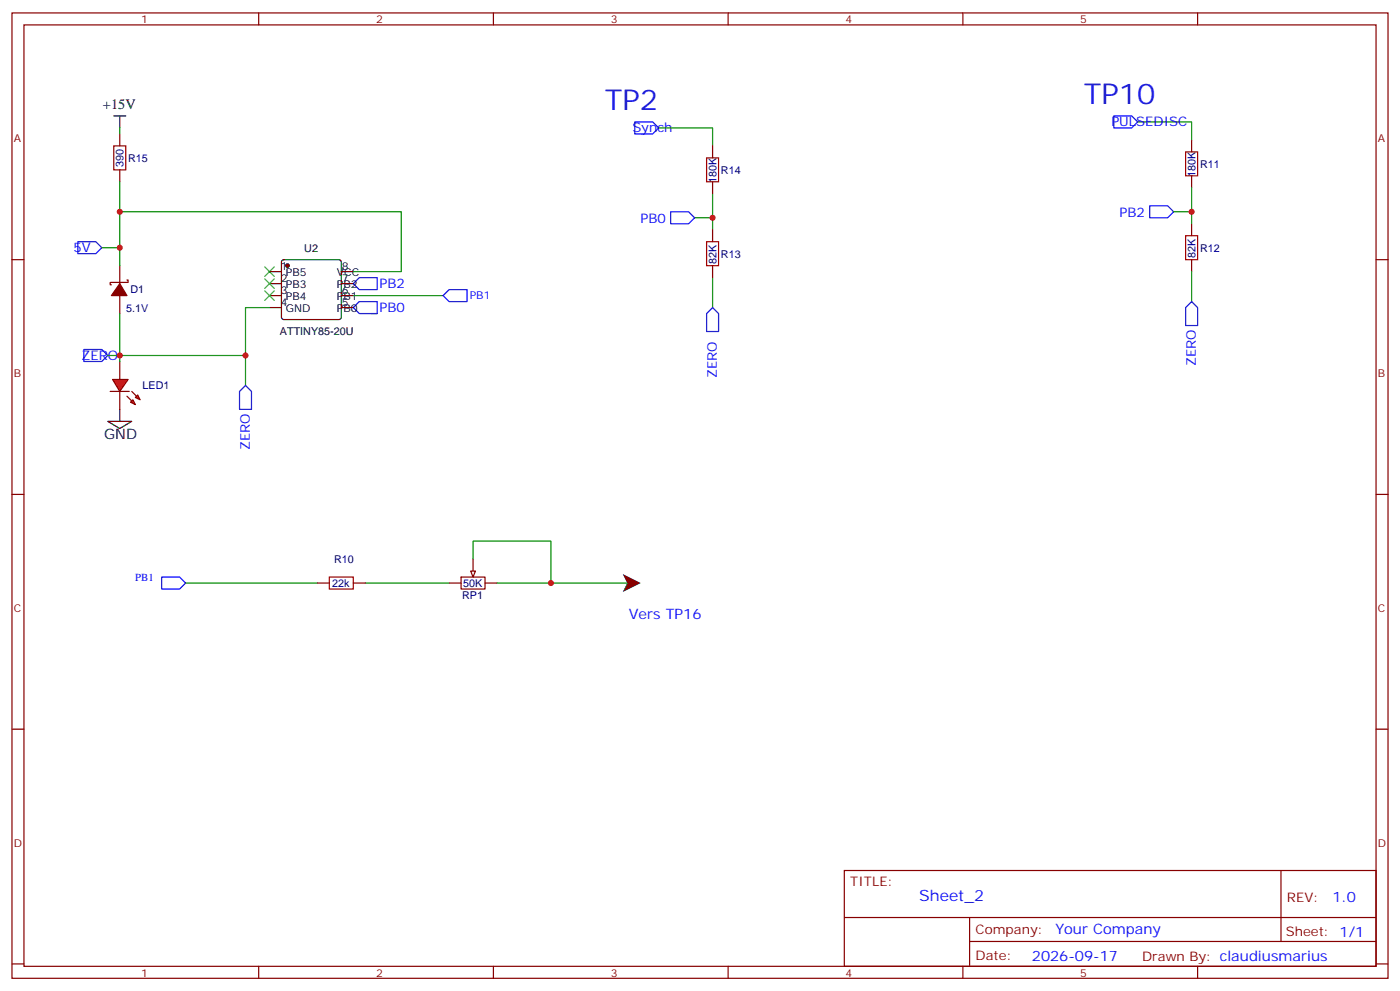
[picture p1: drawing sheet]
<svg xmlns="http://www.w3.org/2000/svg" width="412mm" height="292mm" viewBox="0 0 412 292" stroke-linecap="round" stroke-linejoin="round" font-family="sans-serif">
<g fill="none" stroke="#870000" stroke-width=".35">
<path d="M3.5 3.8h405.4v284.3h-405.4zM7.1 7.3h398.2v277.3h-398.2zM76.2 3.8v3.5M145.3 3.8v3.5M214.5 3.8v3.5M283.6 3.8v3.5M352.8 3.8v3.5M209.9 43v3.5M209.9 53.6v3.5M351 41.2v3.5M351 51.8v3.5M3.5 76.5h3.6"/>
<path d="M209.9 67.7v3.5M209.9 78.2v3.6M351 65.9v3.5M351 76.5v3.5M405.3 76.5h3.6M3.5 145.6h3.6M405.3 145.6h3.6M93.5 171.7h3.5M104.1 171.7h3.5M3.5 214.8h3.6M405.3 214.8h3.6M248.7 256.4h156.6v28.2h-156.6z"/>
<path d="M377.3 256.4v20.9M248.7 270.2h156.5M285.6 277.3h119.6M285.6 270.2v14.2M3.5 283.9h3.6M76.2 284.6v3.5M145.3 284.6v3.5M214.5 284.6v3.5M283.6 284.6v3.5M352.8 284.6v3.5M405.3 283.9h3.6"/>
</g>
<g fill="none" stroke="#008700" stroke-width=".35">
<path d="M194 37.7h15.9v5.3M335.1 35.9h15.9v5.3M209.9 57.1v10.6M351 55.3v10.6M118.2 62.4v17.6h-14.1M204.6 64.1h5.3M345.7 62.4h5.3M79.4 90.6h-7.1v22.9M104.1 87.1h26.4M109.4 92.4h1.7M209.9 81.8v8.8M351 80v8.8"/>
<path d="M54.7 171.7h38.8M107.6 171.7h24.7M146.4 171.7h38.8"/>
</g>
<path d="M183.4 169.1l5.3 2.6-5.3 2.7 1.4-2.7z" fill="#000"/>
<path d="M187 35.9h5.3l1.7 1.8-1.7 1.7h-5.3zM328.1 34.1h5.3l1.7 1.8-1.7 1.8h-5.3zM197.6 62.4h5.2l1.8 1.7-1.8 1.8h-5.2zM338.7 60.6h5.3l1.7 1.8-1.7 1.7h-5.3zM104.1 83.5l1.7-1.7h5.3v3.5h-5.3zM104.1 90.6l1.7-1.8h5.3v3.6h-5.3zM47.6 170h5.3l1.8 1.7-1.8 1.8h-5.3z" fill="none" stroke="#00f" stroke-width=".35"/>
<path d="M208.1 46.5h3.6v7.1h-3.6zM349.2 44.7h3.6v7.1h-3.6zM208.1 71.2h3.6v7h-3.6zM349.2 69.4h3.6v7.1h-3.6zM97 170h7.1v3.5h-7.1z" fill="none" stroke="#a10000" stroke-width=".35"/>
<path d="M78 78.6l2.8 2.8M80.8 78.6l-2.8 2.8" fill="none" stroke="#3c3" stroke-width=".35"/>
<path d="M83.1 76.7l.5-.2h16.2l.5 .2 .2 .5v16.2l-.2 .5-.5 .2h-16.2l-.5-.2-.2-.5v-16.2z" fill="none" stroke="#000" stroke-width=".35"/>
<circle cx="84.7" cy="78.2" r=".53" fill="#870000" stroke="#000" stroke-width=".35"/>
<path d="M33.5 34.1h3.5M35.3 34.1v3.6M79.4 80h3.5M79.4 83.5h3.5M79.4 87.1h3.5M79.4 90.6h3.5M100.5 80h3.6M100.5 83.5h3.6M100.5 87.1h3.6M100.5 90.6h3.6" fill="none" stroke="#000" stroke-width=".35"/>
<path d="M33.5 43h3.5v7h-3.5z" fill="none" stroke="#a10000" stroke-width=".35"/>
<path d="M35.3 39.4v3.6M35.3 50v3.6M35.3 78.2v5.3M35.3 87.1v5.3M37.4 82.5h.3v.7h-5.2v.7h.3" fill="none" stroke="#870000" stroke-width=".35"/>
<path d="M35.3 83.5l2.1 3.6h-4.6z" fill="#870000" stroke="#870000" stroke-width=".35"/>
<g fill="#f00" stroke="#870000" stroke-width=".35">
<path d="M33.2 111.8h4.5l-2.4 3.5z"/>
<path d="M32.5 115.3h5.6z"/>
</g>
<g fill="#870000" stroke="#870000" stroke-width=".35">
<path d="M38.8 115.3l1.4 1.4z"/>
<path d="M37.4 116.7l1.4 1.4z"/>
</g>
<g fill="#f00" stroke="#870000" stroke-width=".35">
<path d="M39.9 117.1l.7-.8 .7 1.5z"/>
<path d="M38.5 118.5l.7-.7 .7 1.4z"/>
</g>
<path d="M35.3 106.5v5.3M35.3 115.3v5.3M132.3 171.7h3.5M135.8 170h7.1v3.5h-7.1zM139.3 164.7v3.5M142.9 171.7h3.5" fill="none" stroke="#870000" stroke-width=".35"/>
<path d="M35.3 37.7v1.7M35.3 53.6v24.6M30 73h5.3M35.3 92.4v14.1M31.7 104.7h3.6" fill="none" stroke="#008700" stroke-width=".35"/>
<path d="M31.7 124.1h7.1l-3.5 2.1zM35.3 120.6v3.5" fill="none" stroke="#000" stroke-width=".35"/>
<path d="M22.9 71.2h5.3l1.8 1.8-1.8 1.7h-5.3zM209.9 90.6l1.8 1.8v5.2h-3.6v-5.2zM349.2 90.6l1.8-1.8 1.8 1.8v5.3h-3.6zM24.7 102.9h5.3l1.7 1.8-1.7 1.8h-5.3zM72.3 113.5l1.8 1.8v5.3h-3.5v-5.3z" fill="none" stroke="#00f" stroke-width=".35"/>
<path d="M138.6 168.2h1.5l-.8 1.8z" fill="#f0f0f0" stroke="#870000" stroke-width=".35"/>
<path d="M35.3 62.4h82.9M35.3 104.7h37M139.3 164.7v-5.3h23v12.3" fill="none" stroke="#008700" stroke-width=".35"/>
<path d="M78 82.1l2.8 2.8M78 85.7l2.8 2.8M80.8 82.1l-2.8 2.8M80.8 85.7l-2.8 2.8" fill="none" stroke="#3c3" stroke-width=".35"/>
<path d="M130.5 87.1l1.8-1.8h5.3v3.5h-5.3z" fill="none" stroke="#00f" stroke-width=".35"/>
<g fill="#c00">
<circle cx="351" cy="62.4" r=".88"/>
<circle cx="209.9" cy="64.1" r=".88"/>
<circle cx="35.3" cy="104.7" r=".88"/>
<circle cx="35.3" cy="73" r=".88"/>
<circle cx="162.3" cy="171.7" r=".88"/>
<circle cx="35.3" cy="62.4" r=".88"/>
<circle cx="72.3" cy="104.7" r=".88"/>
</g>
<g font-size="8.5" fill="#00f">
<text x="178.2" y="32.4">TP2</text>
<text x="319.3" y="30.6">TP10</text>
</g>
<text font-size="4.6" fill="#00f" x="270.8" y="265.4">Sheet_2</text>
<g font-size="4.2">
<text x="30.3" y="32">+15V</text>
<text x="30.7" y="129.4">GND</text>
</g>
<g font-size="4.2" fill="#00f">
<text x="185.2" y="182.3">Vers TP16</text>
<text x="392.5" y="265.7">1.0</text>
<text x="310.9" y="275.2">Your Company</text>
<text x="304" y="283">2026-09-17</text>
</g>
<g font-size="3.9" fill="#00f">
<text x="186.3" y="38.9">Synch</text>
<text x="327.4" y="37.2">PULSEDISC</text>
<text x="188.6" y="65.6">PB0</text>
<text x="329.8" y="63.9">PB2</text>
<text x="21.7" y="74.3">5V</text>
<text x="111.8" y="84.8">PB2</text>
<text x="111.8" y="91.8">PB0</text>
<text x="24" y="105.9">ZERO</text>
<text x="352.2" y="107.9" transform="rotate(-90 352.2 107.9)">ZERO</text>
<text x="211.1" y="111.4" transform="rotate(-90 211.1 111.4)">ZERO</text>
<text x="73.6" y="132.5" transform="rotate(-90 73.6 132.5)">ZERO</text>
</g>
<g font-size="3.9" fill="#800">
<text x="250.5" y="261">TITLE:</text>
<text x="379.1" y="265.7">REV:</text>
<text x="287.4" y="275.2">Company:</text>
<text x="378.7" y="275.8">Sheet: 1/1</text>
<text x="287.4" y="282.9">Date:</text>
<text x="336.4" y="282.9">Drawn By: claudiusmarius</text>
</g>
<g font-size="3.2" fill="#800">
<text x="41.6" y="6.8">1</text>
<text x="110.8" y="6.8">2</text>
<text x="179.9" y="6.8">3</text>
<text x="249.1" y="6.8">4</text>
<text x="318.2" y="6.8">5</text>
<text x="4.1" y="41.9">A</text>
<text x="405.9" y="41.9">A</text>
<text x="4.1" y="111.1">B</text>
<text x="405.9" y="111.1">B</text>
<text x="4.1" y="180.2">C</text>
<text x="405.9" y="180.2">C</text>
<text x="4.1" y="249.3">D</text>
<text x="405.9" y="249.3">D</text>
<text x="41.6" y="287.6">1</text>
<text x="110.8" y="287.6">2</text>
<text x="179.9" y="287.6">3</text>
<text x="249.1" y="287.6">4</text>
<text x="318.2" y="287.6">5</text>
</g>
<g font-size="3.2" fill="#000080">
<text x="37.7" y="47.6">R15</text>
<text x="36.4" y="49.2" transform="rotate(-90 36.4 49.2)">390</text>
<text x="211" y="53.9" transform="rotate(-90 211 53.9)">180K</text>
<text x="212.4" y="51.2">R14</text>
<text x="352.1" y="52.1" transform="rotate(-90 352.1 52.1)">180K</text>
<text x="353.5" y="49.4">R11</text>
<text x="211" y="77.7" transform="rotate(-90 211 77.7)">82K</text>
<text x="212.4" y="75.9">R13</text>
<text x="352.1" y="75.9" transform="rotate(-90 352.1 75.9)">82K</text>
<text x="353.5" y="74.1">R12</text>
<text x="38.5" y="86.4">D1</text>
<text x="37.2" y="91.8">5.1V</text>
<text x="42" y="114.7">LED1</text>
<text x="98.4" y="165.7">R10</text>
<text x="97.8" y="172.9">22k</text>
<text x="136.4" y="172.9">50K</text>
<text x="136.1" y="176.3">RP1</text>
</g>
<g font-size="3.2">
<text x="89.6" y="74.1">U2</text>
<text x="82.7" y="79.7">1</text>
<text x="82.7" y="83.2">2</text>
<text x="84.2" y="81.4">PB5</text>
<text x="99.2" y="81.4">VCC</text>
<text x="100.7" y="83.2">7</text>
<text x="100.7" y="79.7">8</text>
<text x="82.7" y="86.7">3</text>
<text x="84.2" y="84.9">PB3</text>
<text x="84.2" y="88.5">PB4</text>
<text x="99.2" y="88.5">PB1</text>
<text x="99.2" y="84.9">PB2</text>
<text x="100.7" y="86.7">6</text>
<text x="82.7" y="90.2">4</text>
<text x="84.2" y="92">GND</text>
<text x="99.2" y="92">PB0</text>
<text x="100.7" y="90.2">5</text>
<text x="82.4" y="98.8">ATTINY85-20U</text>
</g>
<g font-size="3.2" fill="#00f">
<text x="138.4" y="88.2">PB1</text>
<text x="39.9" y="171.2">PB1</text>
</g>
</svg>
